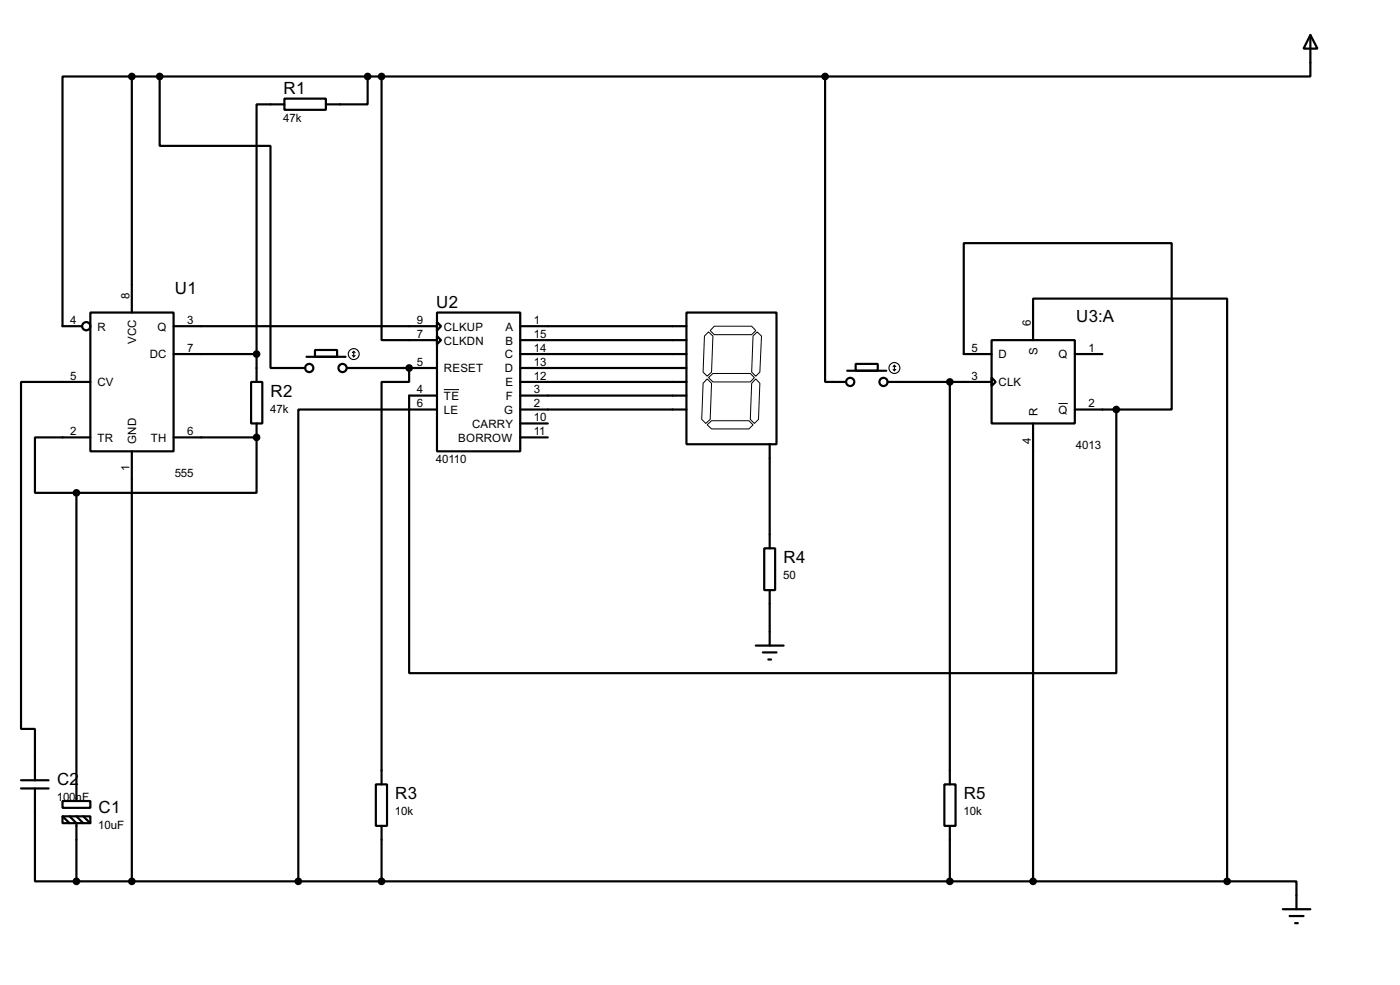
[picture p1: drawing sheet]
<svg xmlns="http://www.w3.org/2000/svg" width="256mm" height="180mm" viewBox="0 0 256 180" stroke-linecap="round" stroke-linejoin="round" font-family="sans-serif">
<g fill="none" stroke="#000" stroke-width=".4">
<path d="M24.2 14h-12.7v45.7h3.5M24.2 14v43.2M24.2 14h127M29.3 14v12.7h20.3v40.7h6.3M52.1 18.1h7.6v2h-7.6zM52.1 19.1h-5.1v45.7M67.4 14v5.1h-7.7M69.9 14v48.3h10.2M151.2 14v55.9h3.8M240.1 6.4l1.3 2.5h-2.6zM240.1 6.4v7.6h-88.9M16.6 57.2h15.2v25.4h-15.2z"/>
<path d="M31.8 59.7h48.3M80.1 57.2h15.2v25.4h-15.2zM80.1 59l.7 .7-.7 .8zM95.3 59.7h30.5M125.8 57.2h16.5v24.1h-16.5zM16.6 69.9h-12.7v63.5h2.5v9.4M31.8 64.8h15.2M46 69.9h2.1v7.6h-2.1zM47 64.8v5.1M47 77.5v2.6M56.2 65.3h7.1M57.7 64.1h4.1v1.2h-4.1z"/>
<path d="M63.6 67.4h16.5M75 67.4v2.5h-5.1v73.7M80.1 61.5l.7 .8-.7 .7zM80.1 75h-25.4v86.3M80.1 72.4h-5.1v50.8h129.5v-48.2M95.3 64.8h30.5M95.3 62.3h30.5M95.3 67.4h30.5M95.3 69.9h30.5M95.3 72.4h30.5M95.3 75h30.5M95.3 77.5h5.1"/>
<path d="M155.2 67.9h7.2M156.8 66.6h4v1.3h-4zM162.6 69.9h19.1M174 69.9v73.7M181.7 62.3h15.2v15.2h-15.2zM181.7 69.1l.7 .8-.7 .8zM181.7 64.8h-5.1v-20.3h38.1v30.5h-10.2M189.3 62.3v-7.6h35.5v106.6M189.3 77.5v83.8M196.9 64.8h5.1M196.9 75h7.6M14 90.2v56.4"/>
<path d="M16.6 80.1h-10.2v10.1h7.6M24.2 82.6v78.7M31.8 80.1h15.2M47 80.1v10.1h-33M95.3 80.1h5.1M141 81.3v19.1M138.5 118.2h5.1M139.8 119.4h2.5M140 100.4h2v7.6h-2zM141 108v10.2M140.8 120.7h.5M3.9 142.8h5"/>
<path d="M3.9 144.3h5M6.4 144.3v17h7.6M11.5 146.6h5.1v1.3h-5.1zM11.5 149.4h5.1v1.3h-5.1zM11.5 149.4l1.3 1.3M12.8 149.4l1.2 1.3v10.6M14 149.4l1.3 1.3M15.3 149.4l1.3 1.3M68.9 143.6h2v7.6h-2zM69.9 151.2v10.1M173 143.6h2.1v7.6h-2.1zM174 151.2v10.1"/>
<path d="M14 161.3h210.8M224.8 161.3h12.7v5.1M235 166.4h5.1M236.3 167.7h2.5M237.3 169h.5"/>
<circle cx="15.8" cy="59.7" r=".75"/>
<circle cx="56.6" cy="67.4" r=".75"/>
<circle cx="62.7" cy="67.4" r=".75"/>
<circle cx="155.7" cy="69.9" r=".75"/>
<circle cx="161.8" cy="69.9" r=".75"/>
</g>
<g fill="#000">
<circle cx="75" cy="67.4" r=".2"/>
<circle cx="47" cy="80.1" r=".2"/>
</g>
<g fill="#000" stroke="#000" stroke-width=".4">
<circle cx="24.1" cy="14" r=".5"/>
<circle cx="29.2" cy="14" r=".5"/>
<circle cx="67.3" cy="14" r=".5"/>
<circle cx="69.9" cy="14" r=".5"/>
<circle cx="151.1" cy="14" r=".5"/>
<circle cx="47" cy="64.8" r=".5"/>
<circle cx="74.9" cy="67.4" r=".5"/>
<circle cx="174" cy="69.9" r=".5"/>
<circle cx="204.5" cy="75" r=".5"/>
<circle cx="14" cy="90.2" r=".5"/>
<circle cx="47" cy="80.1" r=".5"/>
<circle cx="14" cy="161.3" r=".5"/>
<circle cx="24.1" cy="161.3" r=".5"/>
<circle cx="54.6" cy="161.3" r=".5"/>
<circle cx="69.9" cy="161.3" r=".5"/>
<circle cx="174" cy="161.3" r=".5"/>
<circle cx="189.2" cy="161.3" r=".5"/>
<circle cx="224.8" cy="161.3" r=".5"/>
</g>
<path d="M130.9 59.7h6.8l.8 .8-.8 .8h-6.8l-.8-.8zM81.3 71.3h2.8M129.1 61.5l.7-.7 .8 .7-.2 6.6-.8 .8-.8-.8zM129.6 77.8l.8-.8h6.8l.8 .8-.8 .7h-6.8zM129.6 69.4l.8 .8-.3 6.6-.8 .7-.7-.7 .2-6.6zM129.8 69.1l.8-.7h6.9l.7 .7-.7 .8h-6.9zM138 61.5l.7-.7 .8 .7-.3 6.6-.7 .8-.8-.8zM138.5 69.4l.7 .8-.2 6.6-.8 .7-.7-.7 .2-6.6zM193.9 73.9h1.7" fill="none" stroke="#000" stroke-width=".18"/>
<g fill="none" stroke="#000" stroke-width=".2">
<path d="M64.6 65.1l.2 .2M64.8 64.3v1M64.8 64.3l-.2 .3M64.8 64.3l.3 .3M65.1 65.1l-.3 .2M163.6 67.6l.3 .3M163.9 66.9v1M163.9 66.9l-.3 .2M163.9 66.9l.2 .2M164.1 67.6l-.2 .3"/>
<circle cx="64.8" cy="64.8" r="1"/>
<circle cx="163.8" cy="67.4" r="1"/>
</g>
<g font-size="3.5">
<text x="52" y="17.3">R1</text>
<text x="32.1" y="53.9">U1</text>
<text x="79.9" y="56.4">U2</text>
<text x="197.2" y="58.9">U3:A</text>
<text x="49.6" y="72.6">R2</text>
<text x="143.6" y="103.1">R4</text>
<text x="10.5" y="143.7">C2</text>
<text x="18.1" y="148.8">C1</text>
<text x="72.4" y="146.3">R3</text>
<text x="176.6" y="146.3">R5</text>
</g>
<g font-size="2.4">
<text x="51.9" y="22.3">47k</text>
<text x="12.9" y="59.3">4</text>
<text x="23.8" y="54.7" transform="rotate(-90 23.8 54.7)">8</text>
<text x="34.3" y="59.3">3</text>
<text x="76.4" y="59.3">9</text>
<text x="97.8" y="59.3">1</text>
<text x="188.9" y="59.7" transform="rotate(-90 188.9 59.7)">6</text>
<text x="17.8" y="60.5">R</text>
<text x="25" y="63" transform="rotate(-90 25 63)">VCC</text>
<text x="27.4" y="65.6">DC</text>
<text x="28.8" y="60.5">Q</text>
<text x="34.3" y="64.4">7</text>
<text x="76.4" y="61.9">7</text>
<text x="81.3" y="60.5">CLKUP</text>
<text x="81.3" y="63.1">CLKDN</text>
<text x="92.5" y="65.6">C</text>
<text x="92.6" y="60.5">A</text>
<text x="92.6" y="63.1">B</text>
<text x="97.8" y="61.9">15</text>
<text x="97.8" y="64.4">14</text>
<text x="178" y="64.4">5</text>
<text x="182.9" y="65.6">D</text>
<text x="190.1" y="65" transform="rotate(-90 190.1 65)">S</text>
<text x="193.9" y="65.6">Q</text>
<text x="199.4" y="64.4">1</text>
<text x="12.9" y="69.5">5</text>
<text x="17.8" y="70.7">CV</text>
<text x="76.4" y="67">5</text>
<text x="76.4" y="72">4</text>
<text x="81.3" y="68.1">RESET</text>
<text x="92.5" y="68.1">D</text>
<text x="92.6" y="70.7">E</text>
<text x="97.8" y="67">13</text>
<text x="97.8" y="69.5">12</text>
<text x="97.8" y="72">3</text>
<text x="178" y="69.5">3</text>
<text x="182.9" y="70.7">CLK</text>
<text x="49.5" y="75.5">47k</text>
<text x="76.4" y="74.6">6</text>
<text x="81.3" y="73.2">TE</text>
<text x="81.3" y="75.8">LE</text>
<text x="92.3" y="75.8">G</text>
<text x="92.7" y="73.2">F</text>
<text x="97.8" y="74.6">2</text>
<text x="97.8" y="77.1">10</text>
<text x="190.1" y="76.2" transform="rotate(-90 190.1 76.2)">R</text>
<text x="193.9" y="75.8">Q</text>
<text x="199.4" y="74.6">2</text>
<text x="12.9" y="79.7">2</text>
<text x="17.8" y="80.8">TR</text>
<text x="25" y="81.3" transform="rotate(-90 25 81.3)">GND</text>
<text x="27.6" y="80.8">TH</text>
<text x="34.3" y="79.7">6</text>
<text x="83.9" y="80.8">BORROW</text>
<text x="86.5" y="78.3">CARRY</text>
<text x="97.8" y="79.7">11</text>
<text x="188.9" y="81.2" transform="rotate(-90 188.9 81.2)">4</text>
<text x="197.1" y="82.2">4013</text>
<text x="23.8" y="86.3" transform="rotate(-90 23.8 86.3)">1</text>
<text x="32" y="87.3">555</text>
<text x="79.9" y="84.8">40110</text>
<text x="143.5" y="106">50</text>
<text x="10.4" y="146.6">100nF</text>
<text x="72.4" y="149.2">10k</text>
<text x="176.5" y="149.2">10k</text>
<text x="18" y="151.7">10uF</text>
</g>
</svg>
